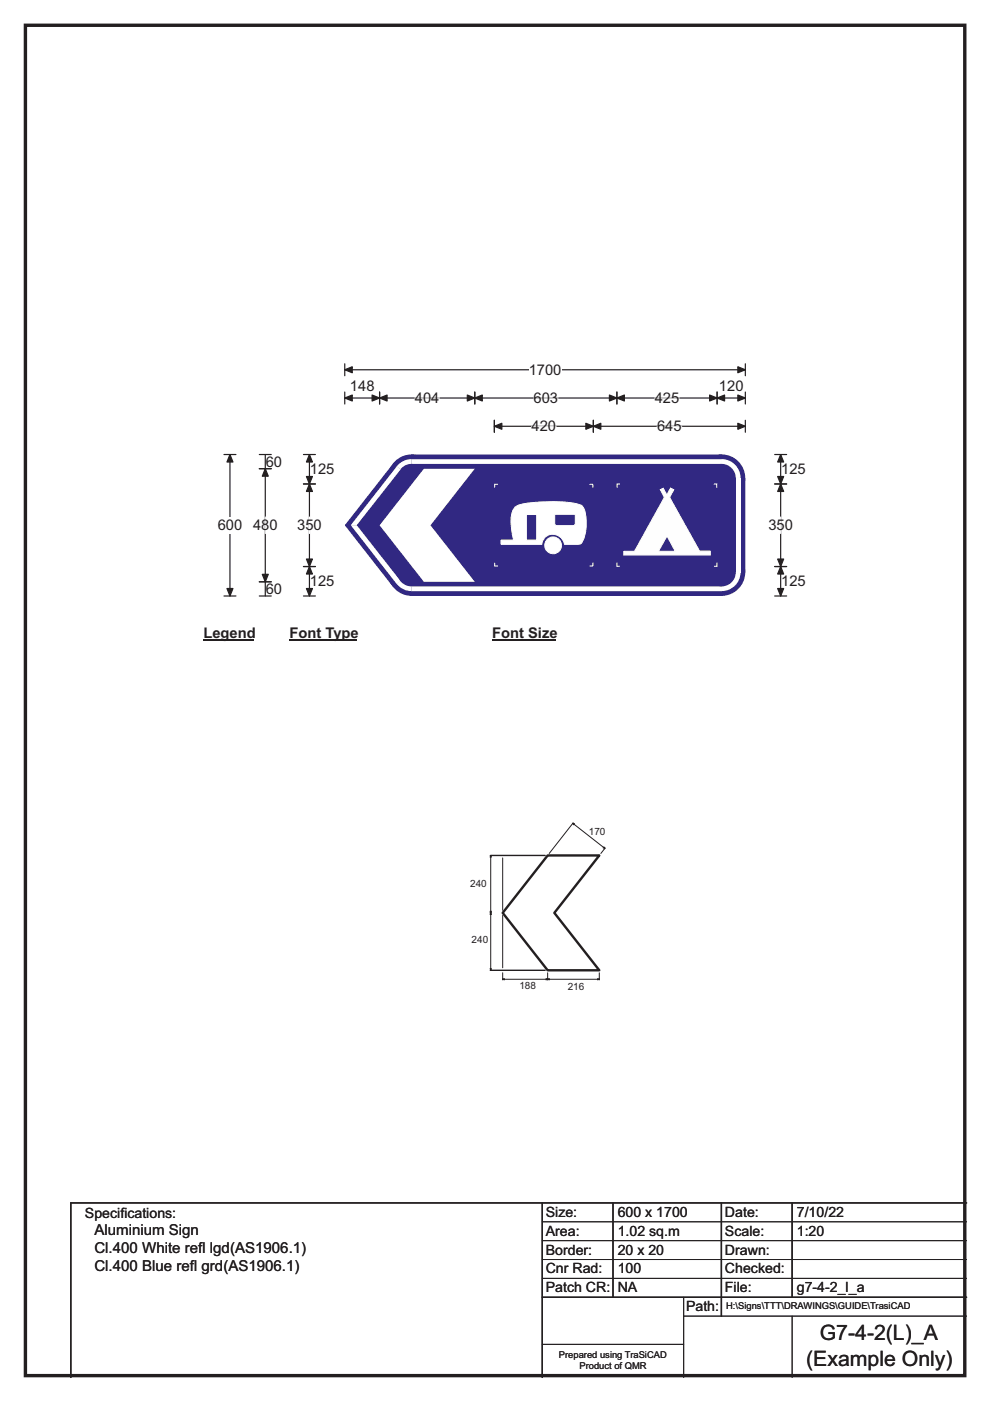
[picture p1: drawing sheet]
<svg xmlns="http://www.w3.org/2000/svg" width="210mm" height="297mm" viewBox="0 0 210 297" stroke-linecap="round" stroke-linejoin="round" font-family="sans-serif">
<path d="M5.4 5.4h199.2v286.3h-199.2z" fill="none" stroke="#231f20" stroke-width=".72"/>
<path d="M73.1 78.4h85M73.1 77.1v2.6M158.1 77.1v2.6" fill="none" stroke="#231f20" stroke-width=".25"/>
<g fill="#231f20" stroke="#231f20" stroke-width=".25">
<path d="M73.1 78.4l1.6-.6v1.2z" fill-rule="evenodd"/>
<path d="M156.5 77.8l1.6 .6-1.6 .6z" fill-rule="evenodd"/>
</g>
<path d="M112.1 76.7h7v3.5h-7z" fill="#fff"/>
<g fill="none" stroke="#231f20" stroke-width=".25">
<path d="M47.5 96.4h2.5M48.8 96.4v30M73.1 84.4h85M73.1 83.1v2.6M80.5 83.1v2.6M100.7 83.1v2.6M104.9 89.1v2.5M104.9 90.4h53.2M125.9 89.1v2.5M130.8 83.1v2.6M152.1 83.1v2.6M158.1 83.1v2.6"/>
<path d="M158.1 89.1v2.5M47.5 126.4h2.5"/>
</g>
<g fill="#231f20" stroke="#231f20" stroke-width=".25">
<path d="M80.5 84.4l1.6-.6v1.2z" fill-rule="evenodd"/>
<path d="M99.1 83.8l1.6 .6-1.6 .6z" fill-rule="evenodd"/>
<path d="M73.1 84.4l1.6-.6v1.2z" fill-rule="evenodd"/>
<path d="M78.9 83.8l1.6 .6-1.6 .6z" fill-rule="evenodd"/>
<path d="M100.7 84.4l1.6-.6v1.2z" fill-rule="evenodd"/>
<path d="M129.3 83.8l1.5 .6-1.5 .6z" fill-rule="evenodd"/>
<path d="M130.8 84.4l1.6-.6v1.2z" fill-rule="evenodd"/>
<path d="M150.5 83.8l1.6 .6-1.6 .6z" fill-rule="evenodd"/>
<path d="M152.1 84.4l1.6-.6v1.2z" fill-rule="evenodd"/>
<path d="M156.5 83.8l1.6 .6-1.6 .6z" fill-rule="evenodd"/>
<path d="M104.9 90.4l1.5-.7v1.3z" fill-rule="evenodd"/>
<path d="M124.3 89.7l1.6 .7-1.6 .6z" fill-rule="evenodd"/>
<path d="M125.9 90.4l1.5-.7v1.3z" fill-rule="evenodd"/>
<path d="M156.5 89.7l1.6 .7-1.6 .6z" fill-rule="evenodd"/>
<path d="M48.8 96.4l.6 1.6h-1.3z" fill-rule="evenodd"/>
<path d="M48.1 124.8h1.3l-.6 1.6z" fill-rule="evenodd"/>
</g>
<path d="M88 84.4h5.2M112.7 90.4h5.3M113.2 84.4h5.2M138.9 84.4h5.2M139.4 90.4h5.2" fill="none" stroke="#fff" stroke-width=".25"/>
<path d="M46.2 109.6h5.2v3.5h-5.2z" fill="#fff"/>
<g fill="none" stroke="#231f20" stroke-width=".25">
<path d="M55 99.4h2.5M55 96.4h2.5M56.3 96.4v30M64.4 96.4h2.5M65.6 96.4v30M164.3 96.4h2.6M165.6 96.4v30M64.4 102.6h2.5M164.3 102.6h2.6M55 123.4h2.5M55 126.4h2.5M64.4 126.4h2.5"/>
<path d="M64.4 120.1h2.5M164.3 126.4h2.6M164.3 120.1h2.6"/>
</g>
<g fill="#231f20" stroke="#231f20" stroke-width=".25">
<path d="M56.3 99.4l.6 1.6h-1.3z" fill-rule="evenodd"/>
<path d="M55.6 121.8h1.3l-.6 1.6z" fill-rule="evenodd"/>
<path d="M65.6 102.6l.7 1.6h-1.3z" fill-rule="evenodd"/>
<path d="M65 118.5h1.3l-.7 1.6z" fill-rule="evenodd"/>
<path d="M65.6 96.4l.7 1.6h-1.3z" fill-rule="evenodd"/>
<path d="M65 101h1.3l-.7 1.6z" fill-rule="evenodd"/>
<path d="M65.6 120.1l.7 1.6h-1.3z" fill-rule="evenodd"/>
<path d="M65 124.8h1.3l-.7 1.6z" fill-rule="evenodd"/>
<path d="M165.6 102.6l.6 1.6h-1.3z" fill-rule="evenodd"/>
<path d="M164.9 118.5h1.3l-.6 1.6z" fill-rule="evenodd"/>
<path d="M165.6 96.4l.6 1.6h-1.3z" fill-rule="evenodd"/>
<path d="M164.9 101h1.3l-.6 1.6z" fill-rule="evenodd"/>
<path d="M165.6 120.1l.6 1.6h-1.3z" fill-rule="evenodd"/>
<path d="M164.9 124.8h1.3l-.6 1.6z" fill-rule="evenodd"/>
</g>
<path d="M56.3 109.6v3.5M65.6 109.6v3.5M165.6 109.6v3.5" fill="none" stroke="#fff" stroke-width=".25"/>
<path d="M43.2 132.4h10.7v3.4h-10.7z" fill="#fff"/>
<path d="M43.2 135.6h10.7" fill="none" stroke="#231f20" stroke-width=".32"/>
<path d="M61.4 132.4h14.4v3.4h-14.4z" fill="#fff"/>
<path d="M61.4 135.6h14.4" fill="none" stroke="#231f20" stroke-width=".32"/>
<path d="M104.4 132.4h13.4v3.4h-13.4z" fill="#fff"/>
<path d="M104.4 135.6h13.4" fill="none" stroke="#231f20" stroke-width=".32"/>
<g fill="#fff">
<path d="M43.2 136.5h.8v3.5h-.8z"/>
<path d="M61.4 136.5h35.5v3.5h-35.5z"/>
<path d="M104.4 136.5h5.2v3.5h-5.2z"/>
</g>
<g fill="#312882">
<path d="M83.4 98.3l3.9-1.9h65.8l5 5v20l-5 5h-65.8l-3.9-2-10.1-12.9v-.3z" fill-rule="evenodd"/>
<path d="M73.2 111.2l.4-.1v.4h-.4z" fill-rule="evenodd"/>
<circle cx="87.3" cy="101.3" r="5"/>
<circle cx="87.3" cy="121.3" r="5"/>
<circle cx="153.1" cy="121.3" r="5"/>
<circle cx="153.1" cy="101.3" r="5"/>
</g>
<g fill="#fff">
<path d="M87.3 97.4v1h65.8v-1zM87.3 98.4h65.8z" fill-rule="evenodd"/>
<path d="M84.5 98.4a4 4 0 0 1 2.8-1.1v4l-3.2-2.4z" fill-rule="evenodd"/>
</g>
<circle cx="87.3" cy="101.4" r="3" fill="#312882"/>
<g fill="#fff">
<path d="M84.2 98.9l.8 .6-9.3 11.9h-1.3z" fill-rule="evenodd"/>
<path d="M74.4 111.4h1.3l9.3 11.8-.8 .7z" fill-rule="evenodd"/>
<path d="M84.1 123.8l3.2-2.5v4a4 4 0 0 1-3.2-1.5z" fill-rule="evenodd"/>
</g>
<circle cx="87.3" cy="121.3" r="3" fill="#312882"/>
<g fill="#fff">
<path d="M87.3 124.4v.9h65.8v-.9zM87.3 124.4h65.8z" fill-rule="evenodd"/>
<path d="M153.1 121.3h4a4 4 0 0 1-4.1 4z" fill-rule="evenodd"/>
</g>
<circle cx="153.1" cy="121.3" r="3" fill="#312882"/>
<path d="M156.1 101.3h1v20.1h-1z" fill="#fff"/>
<path d="M153 97.3a4 4 0 0 1 4.1 4h-4z" fill-rule="evenodd" fill="#fff"/>
<circle cx="153.1" cy="101.4" r="3" fill="#312882"/>
<g fill="#fff">
<path d="M89.9 99.4h10.8l-9.4 12 9.4 12h-10.8l-9.4-12z" fill-rule="evenodd"/>
<path d="M115.5 115.6a1.8 1.8 0 0 0 3.6 0 1.8 1.8 0 0 0-3.6 0zM109.2 107.6a6.8 6.8 0 0 0-.6 5.3l.3 1.6h-2.6v.9h8.6a2.43 2.43 0 0 1 2.4-2.1 2.43 2.43 0 0 1 2.4 2.1h3.1l.6-.3a8.9 8.9 0 0 0 .2-7.6l-.1-.2a3.6 3.6 0 0 0-2.5-.7 35.3 35.3 0 0 0-11 .5zM111.6 109.1h2.2v5.4h-2.2zM117.6 109v2l.4 .4h3.7l.3-.2v-2.2z" fill-rule="evenodd"/>
</g>
<g fill="none" stroke="#fff" stroke-width=".21">
<path d="M104.9 119.4v.6h.7M105.6 102.7h-.7v.6M109.2 107.6a8.3 8.3 0 0 1 4.3-1.1 23.4 23.4 0 0 1 9.6 .6l.5 .4a9.1 9.1 0 0 1-.2 7.6l-.6 .3h-3.1a2.43 2.43 0 0 0-2.4-2.1 2.43 2.43 0 0 0-2.4 2.1h-8.6v-.9h2.6l-.1-.8a9.9 9.9 0 0 1 .1-5.6zM111.6 109.1h2.2v5.4h-2.2zM117.6 109h4.4v2.2l-.3 .2h-3.7l-.4-.4zM125.1 102.7h.6v.6M125.7 119.4v.6h-.6"/>
<circle cx="117.3" cy="115.6" r="1.78"/>
</g>
<path d="M140.1 103.8l.6-.3 .8 1.5 .7-1.5 .7 .3-.9 1.6 6.4 11.5h2.3v.8h-18.4v-.8h2.3l6.3-11.5z" fill-rule="evenodd" fill="#fefefe" stroke="#fefefe" stroke-width=".21"/>
<path d="M141.5 113.6l1.7 3.3h-3.5z" fill-rule="evenodd" fill="#2c2d81" stroke="#fefefe" stroke-width=".21"/>
<path d="M130.8 119.3v.8h.7M131.5 102.6h-.6v.8M151.4 102.6h.6v.8M152.1 119.3v.8h-.7" fill="none" stroke="#fefefe" stroke-width=".21"/>
<path d="M104.1 181.4h11.5M104.1 205.7h11.5M115 255v37M130 255v20M153 255v24M168 255v20M205 255h-190v37M115 275h90" fill="none" stroke="#231f20" stroke-width=".3"/>
<g fill="none" stroke="#231f20" stroke-width=".21">
<path d="M121.6 174.4l-.2 .3M128.4 179.8l-.2 .2M103.9 181.4h.3M103.9 193.5h.3M104.1 181.4v24.3M106.6 181.9v11.1M106.6 194.1v11.1M116.5 181l5-6.4 6.8 5.3-.9 1.1M103.9 205.7h.3M106.6 206.2v1.6M106.6 207.6h20.5M116.2 206.2v1.6"/>
<path d="M127.1 206.2v1.6M115 259h90M115 263h90M115 267h90M115 271h90M145 279h60M145 275v17M168 279v13M115 285h30"/>
</g>
<g fill="#231f20" stroke="#231f20" stroke-width=".21">
<path d="M104.1 181.4l.1 .3h-.3z" fill-rule="evenodd"/>
<path d="M103.9 193.2h.3l-.1 .3z" fill-rule="evenodd"/>
<path d="M104.1 193.5l.1 .4h-.3z" fill-rule="evenodd"/>
<path d="M103.9 205.4h.3l-.1 .3z" fill-rule="evenodd"/>
<path d="M126.8 207.5l.3 .1-.3 .2z" fill-rule="evenodd"/>
<path d="M116.2 207.6l.3-.1v.3z" fill-rule="evenodd"/>
<path d="M115.8 207.5l.4 .1-.4 .2z" fill-rule="evenodd"/>
<path d="M106.6 207.6l.4-.1v.3z" fill-rule="evenodd"/>
<path d="M121.5 174.6l.4 .1-.2 .2z" fill-rule="evenodd"/>
<path d="M128.1 179.6l.2 .3-.4-.1z" fill-rule="evenodd"/>
</g>
<path d="M116.2 181.4h10.9l-9.5 12.1 9.5 12.2h-10.9l-9.6-12.2z" fill="none" stroke="#231f20" stroke-width=".51"/>
<g font-size="4.5" fill="#231f20">
<text x="173.9" y="284.2">G7-4-2(L)_A</text>
<text x="171" y="289.6">(Example Only)</text>
</g>
<g font-size="3.2" fill="#231f20">
<text x="20" y="261.9">Aluminium Sign</text>
<text x="20" y="265.8">Cl.400 White ref</text>
<text x="20" y="269.6">Cl.400 Blue ref</text>
<text x="40.3" y="269.6">l grd(AS1906.1)</text>
<text x="42" y="265.8">l lgd(AS1906.1)</text>
</g>
<g font-size="3.1" fill="#231f20">
<text x="74.2" y="83">148</text>
<text x="112.1" y="79.5">1700</text>
<text x="152.5" y="83">120</text>
<text x="88" y="85.4">404</text>
<text x="113.2" y="85.4">603</text>
<text x="138.9" y="85.4">425</text>
<text x="112.7" y="91.4">420</text>
<text x="139.4" y="91.4">645</text>
<text x="56.4" y="98.9">60</text>
<text x="65.7" y="100.5">125</text>
<text x="165.7" y="100.5">125</text>
<text x="46.2" y="112.4">600</text>
<text x="53.7" y="112.4">480</text>
<text x="63" y="112.4">350</text>
<text x="163" y="112.4">350</text>
<text x="56.4" y="125.9">60</text>
<text x="65.7" y="124.3">125</text>
<text x="165.7" y="124.3">125</text>
<text x="43.2" y="135.2">Legend</text>
<text x="61.4" y="135.2">Font Type</text>
<text x="104.4" y="135.2">Font Size</text>
</g>
<g font-size="3" fill="#231f20">
<text x="115.8" y="258">Size:</text>
<text x="131" y="258">600 x 1700</text>
<text x="153.8" y="258">Date:</text>
<text x="169" y="258">7/10/22</text>
<text x="18" y="258.2">Specif</text>
<text x="25.5" y="258.2">ications:</text>
<text x="115.8" y="262">Area:</text>
<text x="131" y="262">1.02 sq.m</text>
<text x="153.8" y="262">Scale:</text>
<text x="169" y="262">1:20</text>
<text x="115.8" y="266">Border:</text>
<text x="115.8" y="270">Cnr Rad:</text>
<text x="131" y="266">20 x 20</text>
<text x="131" y="270">100</text>
<text x="153.8" y="266">Drawn:</text>
<text x="153.8" y="270">Checked:</text>
<text x="115.8" y="274">Patch CR:</text>
<text x="131" y="274">NA</text>
<text x="153.8" y="274">File:</text>
<text x="169" y="274">g7-4-2_l_a</text>
<text x="145.5" y="278">Path:</text>
</g>
<g font-size="2.1" fill="#231f20">
<text x="124.9" y="177.1">170</text>
<text x="99.7" y="188">240</text>
<text x="100" y="200">240</text>
<text x="110.2" y="209.7">188</text>
<text x="120.4" y="209.8">216</text>
</g>
<g font-size="2" fill="#231f20">
<text x="154" y="277.6">H:\Signs\TTT\DRAWINGS\GUIDE\TrasiCAD</text>
<text x="118.5" y="287.8">Prepared using TraSiCAD</text>
<text x="122.9" y="290.2">Product of QMR</text>
</g>
</svg>
